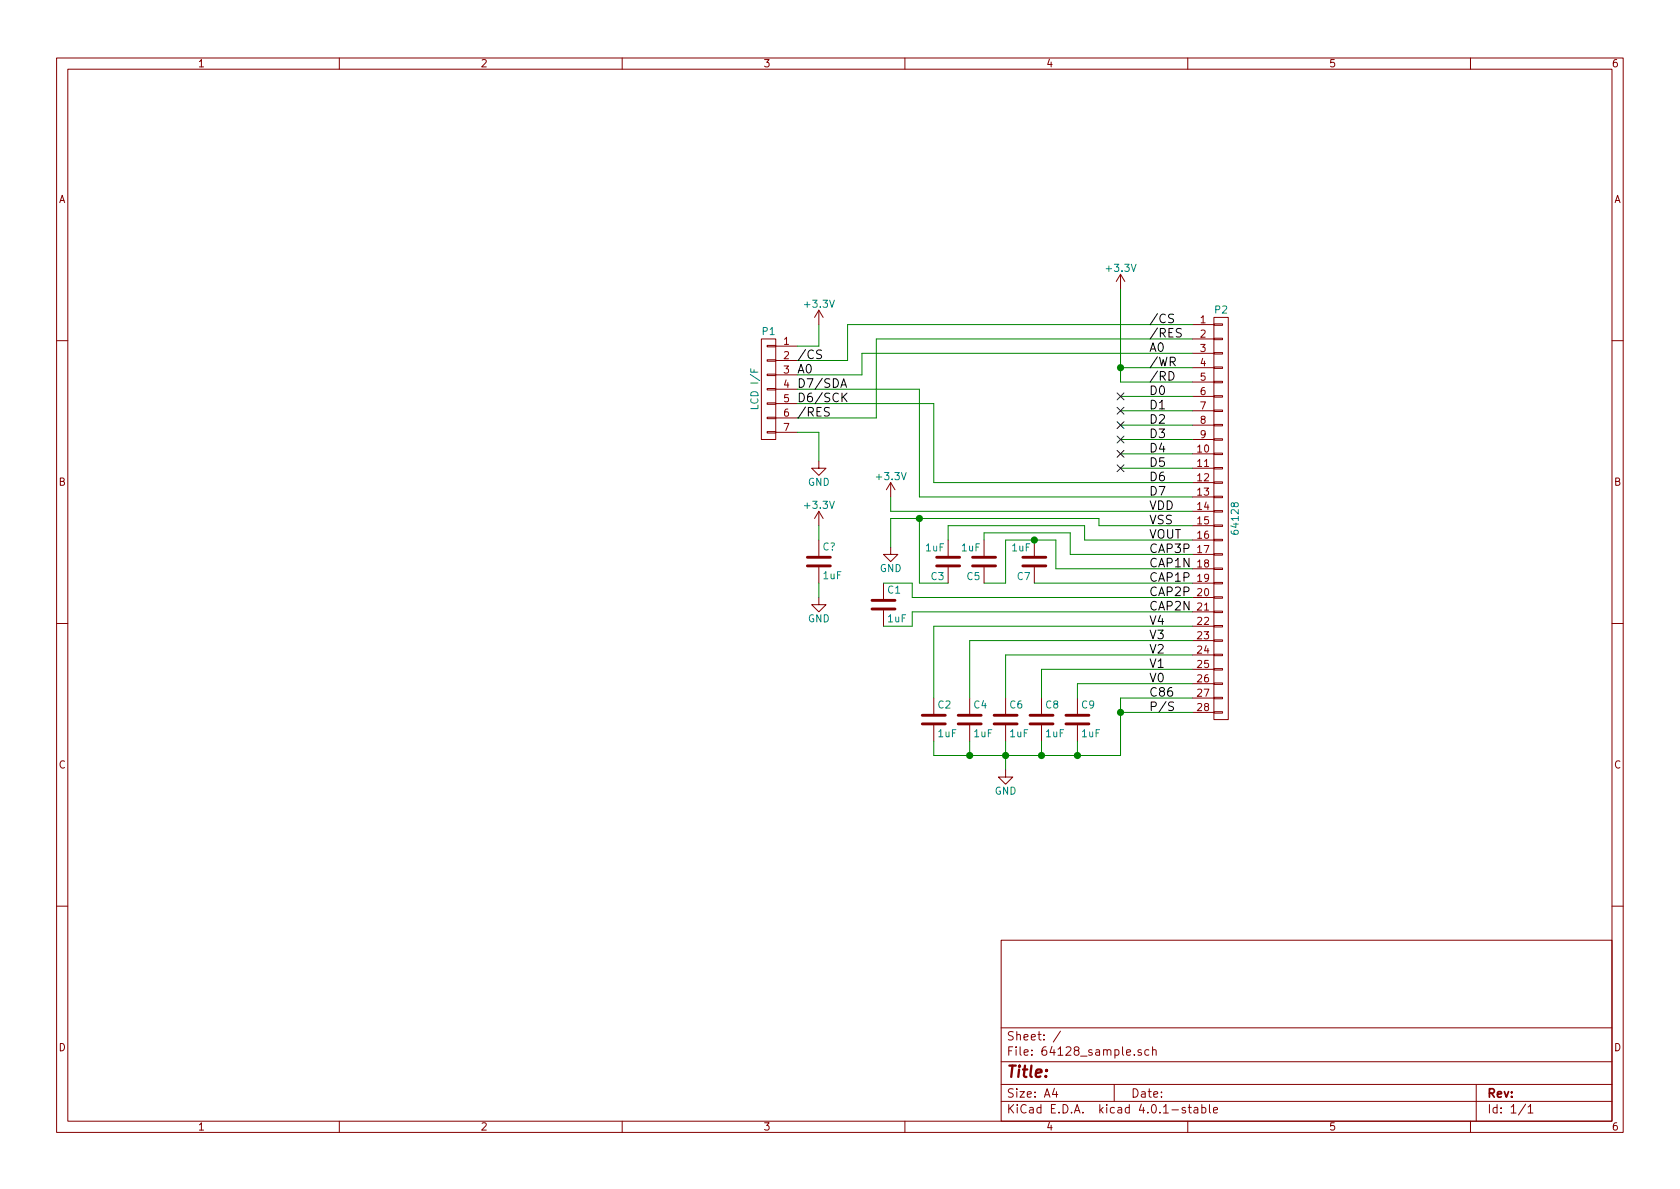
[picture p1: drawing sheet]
EESchema Schematic File Version 2
LIBS:power
LIBS:device
LIBS:transistors
LIBS:conn
LIBS:linear
LIBS:regul
LIBS:74xx
LIBS:cmos4000
LIBS:adc-dac
LIBS:memory
LIBS:xilinx
LIBS:microcontrollers
LIBS:dsp
LIBS:microchip
LIBS:analog_switches
LIBS:motorola
LIBS:texas
LIBS:intel
LIBS:audio
LIBS:interface
LIBS:digital-audio
LIBS:philips
LIBS:display
LIBS:cypress
LIBS:siliconi
LIBS:opto
LIBS:atmel
LIBS:contrib
LIBS:valves
LIBS:akizuki
LIBS:ftdi
LIBS:renesas
EELAYER 25 0
EELAYER END
$Descr A4 11693 8268
encoding utf-8
Sheet 1 1
Title ""
Date ""
Rev ""
Comp ""
Comment1 ""
Comment2 ""
Comment3 ""
Comment4 ""
$EndDescr
$Comp
L CONN_01X28 P2
U 1 1
P 8500 3600
F 0 "P2" H 8500 5050 50  0000 C CNN
F 1 "64128" V 8600 3600 50  0000 C CNN
F 2 "" H 8500 3600 50  0000 C CNN
F 3 "" H 8500 3600 50  0000 C CNN
	1    8500 3600
	1    0    0    -1  
$EndComp
Wire Wire Line
	5900 2250 8300 2250
Wire Wire Line
	6100 2350 8300 2350
Wire Wire Line
	6000 2450 8300 2450
Wire Wire Line
	8300 2550 7800 2550
Wire Wire Line
	8300 2650 7800 2650
Wire Wire Line
	8300 2750 7800 2750
Wire Wire Line
	8300 2850 7800 2850
Wire Wire Line
	8300 2950 7800 2950
Wire Wire Line
	8300 3050 7800 3050
Wire Wire Line
	8300 3150 7800 3150
Wire Wire Line
	8300 3250 7800 3250
Wire Wire Line
	6500 4350 8300 4350
Wire Wire Line
	6750 4450 8300 4450
Wire Wire Line
	7000 4550 8300 4550
Wire Wire Line
	7250 4650 8300 4650
Wire Wire Line
	7500 4750 8300 4750
Text Label 8000 2250 0    60   ~ 0
/CS
Text Label 8000 2350 0    60   ~ 0
/RES
Text Label 8000 2450 0    60   ~ 0
A0
Text Label 8000 2550 0    60   ~ 0
/WR
Text Label 8000 2650 0    60   ~ 0
/RD
Text Label 8000 2750 0    60   ~ 0
D0
Text Label 8000 2850 0    60   ~ 0
D1
Text Label 8000 2950 0    60   ~ 0
D2
Text Label 8000 3050 0    60   ~ 0
D3
Text Label 8000 3150 0    60   ~ 0
D4
Text Label 8000 3250 0    60   ~ 0
D5
Text Label 8000 3350 0    60   ~ 0
D6
Text Label 8000 3450 0    60   ~ 0
D7
Text Label 8000 3550 0    60   ~ 0
VDD
Text Label 8000 3650 0    60   ~ 0
VSS
Text Label 8000 3750 0    60   ~ 0
VOUT
Text Label 8000 3850 0    60   ~ 0
CAP3P
Text Label 8000 3950 0    60   ~ 0
CAP1N
Text Label 8000 4050 0    60   ~ 0
CAP1P
Text Label 8000 4150 0    60   ~ 0
CAP2P
Text Label 8000 4250 0    60   ~ 0
CAP2N
Text Label 8000 4350 0    60   ~ 0
V4
Text Label 8000 4450 0    60   ~ 0
V3
Text Label 8000 4550 0    60   ~ 0
V2
Text Label 8000 4650 0    60   ~ 0
V1
Text Label 8000 4750 0    60   ~ 0
V0
Text Label 8000 4850 0    60   ~ 0
C86
Text Label 8000 4950 0    60   ~ 0
P/S
$Comp
L C C9
U 1 1
P 7500 5000
F 0 "C9" H 7525 5100 50  0000 L CNN
F 1 "1uF" H 7525 4900 50  0000 L CNN
F 2 "" H 7538 4850 50  0000 C CNN
F 3 "" H 7500 5000 50  0000 C CNN
	1    7500 5000
	1    0    0    -1  
$EndComp
$Comp
L C C8
U 1 1
P 7250 5000
F 0 "C8" H 7275 5100 50  0000 L CNN
F 1 "1uF" H 7275 4900 50  0000 L CNN
F 2 "" H 7288 4850 50  0000 C CNN
F 3 "" H 7250 5000 50  0000 C CNN
	1    7250 5000
	1    0    0    -1  
$EndComp
$Comp
L C C6
U 1 1
P 7000 5000
F 0 "C6" H 7025 5100 50  0000 L CNN
F 1 "1uF" H 7025 4900 50  0000 L CNN
F 2 "" H 7038 4850 50  0000 C CNN
F 3 "" H 7000 5000 50  0000 C CNN
	1    7000 5000
	1    0    0    -1  
$EndComp
$Comp
L C C4
U 1 1
P 6750 5000
F 0 "C4" H 6775 5100 50  0000 L CNN
F 1 "1uF" H 6775 4900 50  0000 L CNN
F 2 "" H 6788 4850 50  0000 C CNN
F 3 "" H 6750 5000 50  0000 C CNN
	1    6750 5000
	1    0    0    -1  
$EndComp
$Comp
L C C2
U 1 1
P 6500 5000
F 0 "C2" H 6525 5100 50  0000 L CNN
F 1 "1uF" H 6525 4900 50  0000 L CNN
F 2 "" H 6538 4850 50  0000 C CNN
F 3 "" H 6500 5000 50  0000 C CNN
	1    6500 5000
	1    0    0    -1  
$EndComp
Wire Wire Line
	6500 5150 6500 5250
Wire Wire Line
	6500 5250 7800 5250
Wire Wire Line
	6750 5250 6750 5150
Wire Wire Line
	7000 5150 7000 5350
Connection ~ 6750 5250
Wire Wire Line
	7250 5250 7250 5150
Connection ~ 7000 5250
Wire Wire Line
	7500 5250 7500 5150
Connection ~ 7250 5250
Wire Wire Line
	8300 4850 7800 4850
Wire Wire Line
	7800 4850 7800 5250
Connection ~ 7500 5250
Wire Wire Line
	8300 4950 7800 4950
Connection ~ 7800 4950
$Comp
L GND #PWR5
U 1 1
P 7000 5350
F 0 "#PWR5" H 7000 5100 50  0001 C CNN
F 1 "GND" H 7000 5200 50  0000 C CNN
F 2 "" H 7000 5350 50  0000 C CNN
F 3 "" H 7000 5350 50  0000 C CNN
	1    7000 5350
	1    0    0    -1  
$EndComp
Wire Wire Line
	7500 4850 7500 4750
Wire Wire Line
	7250 4850 7250 4650
Wire Wire Line
	7000 4850 7000 4550
Wire Wire Line
	6750 4850 6750 4450
Wire Wire Line
	6500 4350 6500 4850
$Comp
L C C1
U 1 1
P 6150 4200
F 0 "C1" H 6175 4300 50  0000 L CNN
F 1 "1uF" H 6175 4100 50  0000 L CNN
F 2 "" H 6188 4050 50  0000 C CNN
F 3 "" H 6150 4200 50  0000 C CNN
	1    6150 4200
	1    0    0    -1  
$EndComp
Wire Wire Line
	6350 4250 8300 4250
Wire Wire Line
	6350 4150 8300 4150
$Comp
L C C7
U 1 1
P 7200 3900
F 0 "C7" H 7225 4000 50  0000 L CNN
F 1 "1uF" H 7225 3800 50  0000 L CNN
F 2 "" H 7238 3750 50  0000 C CNN
F 3 "" H 7200 3900 50  0000 C CNN
	1    7200 3900
	-1   0    0    1   
$EndComp
$Comp
L C C5
U 1 1
P 6850 3900
F 0 "C5" H 6875 4000 50  0000 L CNN
F 1 "1uF" H 6875 3800 50  0000 L CNN
F 2 "" H 6888 3750 50  0000 C CNN
F 3 "" H 6850 3900 50  0000 C CNN
	1    6850 3900
	-1   0    0    1   
$EndComp
$Comp
L C C3
U 1 1
P 6600 3900
F 0 "C3" H 6625 4000 50  0000 L CNN
F 1 "1uF" H 6625 3800 50  0000 L CNN
F 2 "" H 6638 3750 50  0000 C CNN
F 3 "" H 6600 3900 50  0000 C CNN
	1    6600 3900
	-1   0    0    1   
$EndComp
Wire Wire Line
	7350 3950 8300 3950
Wire Wire Line
	7450 3850 8300 3850
Wire Wire Line
	7550 3750 8300 3750
$Comp
L GND #PWR4
U 1 1
P 6200 3800
F 0 "#PWR4" H 6200 3550 50  0001 C CNN
F 1 "GND" H 6200 3650 50  0000 C CNN
F 2 "" H 6200 3800 50  0000 C CNN
F 3 "" H 6200 3800 50  0000 C CNN
	1    6200 3800
	1    0    0    -1  
$EndComp
Wire Wire Line
	6200 3550 6200 3450
$Comp
L +3.3V #PWR3
U 1 1
P 6200 3450
F 0 "#PWR3" H 6200 3300 50  0001 C CNN
F 1 "+3.3V" H 6200 3590 50  0000 C CNN
F 2 "" H 6200 3450 50  0000 C CNN
F 3 "" H 6200 3450 50  0000 C CNN
	1    6200 3450
	1    0    0    -1  
$EndComp
Wire Wire Line
	8300 4050 7200 4050
Wire Wire Line
	7350 3950 7350 3750
Wire Wire Line
	7350 3750 7000 3750
Wire Wire Line
	7000 3750 7000 4050
Wire Wire Line
	7000 4050 6850 4050
Wire Wire Line
	7450 3850 7450 3700
Wire Wire Line
	7450 3700 6850 3700
Wire Wire Line
	6850 3700 6850 3750
Wire Wire Line
	7550 3750 7550 3650
Wire Wire Line
	7550 3650 6600 3650
Wire Wire Line
	6600 3650 6600 3750
Wire Wire Line
	6600 4050 6400 4050
Wire Wire Line
	6350 4150 6350 4050
Wire Wire Line
	6350 4050 6150 4050
Wire Wire Line
	6350 4250 6350 4350
Wire Wire Line
	6350 4350 6150 4350
Connection ~ 7200 3750
Wire Wire Line
	8300 3650 7650 3650
Wire Wire Line
	7650 3650 7650 3600
Wire Wire Line
	7650 3600 6200 3600
Wire Wire Line
	6400 4050 6400 3600
Connection ~ 6400 3600
Wire Wire Line
	6200 3600 6200 3800
Wire Wire Line
	8300 3550 6200 3550
$Comp
L CONN_01X07 P1
U 1 1
P 5350 2700
F 0 "P1" H 5350 3100 50  0000 C CNN
F 1 "LCD I/F" V 5450 2700 50  0000 C CNN
F 2 "" H 5350 2700 50  0000 C CNN
F 3 "" H 5350 2700 50  0000 C CNN
	1    5350 2700
	-1   0    0    -1  
$EndComp
Wire Wire Line
	5550 2400 5700 2400
Wire Wire Line
	5700 2400 5700 2250
$Comp
L +3.3V #PWR1
U 1 1
P 5700 2250
F 0 "#PWR1" H 5700 2100 50  0001 C CNN
F 1 "+3.3V" H 5700 2390 50  0000 C CNN
F 2 "" H 5700 2250 50  0000 C CNN
F 3 "" H 5700 2250 50  0000 C CNN
	1    5700 2250
	1    0    0    -1  
$EndComp
Wire Wire Line
	5550 3000 5700 3000
Wire Wire Line
	5700 3000 5700 3200
$Comp
L GND #PWR2
U 1 1
P 5700 3200
F 0 "#PWR2" H 5700 2950 50  0001 C CNN
F 1 "GND" H 5700 3050 50  0000 C CNN
F 2 "" H 5700 3200 50  0000 C CNN
F 3 "" H 5700 3200 50  0000 C CNN
	1    5700 3200
	1    0    0    -1  
$EndComp
Wire Wire Line
	5550 2500 5900 2500
Wire Wire Line
	5900 2500 5900 2250
Wire Wire Line
	5550 2600 6000 2600
Wire Wire Line
	6000 2600 6000 2450
Wire Wire Line
	8300 3450 6400 3450
Wire Wire Line
	6400 3450 6400 2700
Wire Wire Line
	6400 2700 5550 2700
Wire Wire Line
	8300 3350 6500 3350
Wire Wire Line
	6500 3350 6500 2800
Wire Wire Line
	6500 2800 5550 2800
Wire Wire Line
	5550 2900 6100 2900
Wire Wire Line
	6100 2900 6100 2350
Text Label 5550 2500 0    60   ~ 0
/CS
Text Label 5550 2600 0    60   ~ 0
A0
Text Label 5550 2700 0    60   ~ 0
D7/SDA
Text Label 5550 2800 0    60   ~ 0
D6/SCK
Text Label 5550 2900 0    60   ~ 0
/RES
Wire Wire Line
	7800 2650 7800 2000
$Comp
L +3.3V #PWR6
U 1 1
P 7800 2000
F 0 "#PWR6" H 7800 1850 50  0001 C CNN
F 1 "+3.3V" H 7800 2140 50  0000 C CNN
F 2 "" H 7800 2000 50  0000 C CNN
F 3 "" H 7800 2000 50  0000 C CNN
	1    7800 2000
	1    0    0    -1  
$EndComp
Connection ~ 7800 2550
NoConn ~ 7800 2750
NoConn ~ 7800 2850
NoConn ~ 7800 2950
NoConn ~ 7800 3050
NoConn ~ 7800 3150
NoConn ~ 7800 3250
$Comp
L C C?
U 1 1
P 5700 3900
F 0 "C?" H 5725 4000 50  0000 L CNN
F 1 "1uF" H 5725 3800 50  0000 L CNN
F 2 "" H 5738 3750 50  0000 C CNN
F 3 "" H 5700 3900 50  0000 C CNN
	1    5700 3900
	1    0    0    -1  
$EndComp
$Comp
L +3.3V #PWR?
U 1 1
P 5700 3650
F 0 "#PWR?" H 5700 3500 50  0001 C CNN
F 1 "+3.3V" H 5700 3790 50  0000 C CNN
F 2 "" H 5700 3650 50  0000 C CNN
F 3 "" H 5700 3650 50  0000 C CNN
	1    5700 3650
	1    0    0    -1  
$EndComp
$Comp
L GND #PWR?
U 1 1
P 5700 4150
F 0 "#PWR?" H 5700 3900 50  0001 C CNN
F 1 "GND" H 5700 4000 50  0000 C CNN
F 2 "" H 5700 4150 50  0000 C CNN
F 3 "" H 5700 4150 50  0000 C CNN
	1    5700 4150
	1    0    0    -1  
$EndComp
Wire Wire Line
	5700 3750 5700 3650
Wire Wire Line
	5700 4150 5700 4050
$EndSCHEMATC
